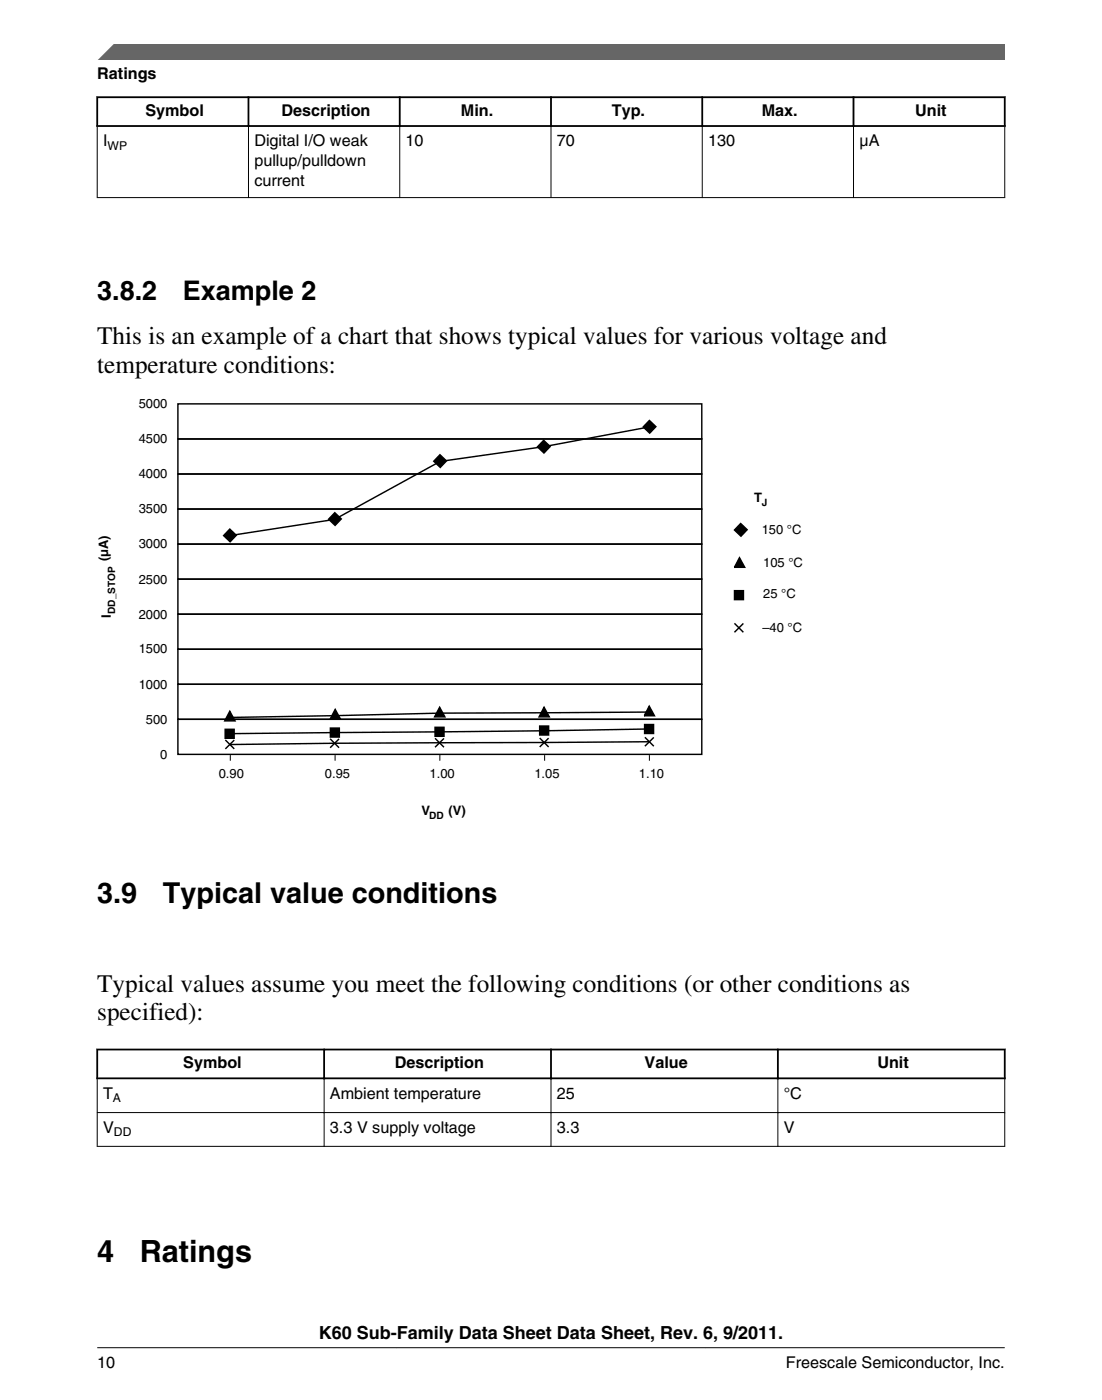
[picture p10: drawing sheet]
<svg xmlns="http://www.w3.org/2000/svg" width="216mm" height="274mm" viewBox="0 0 216 274" stroke-linecap="round" stroke-linejoin="round" font-family="sans-serif">
<path d="M18.9 19h178.1M19 18.9v6M48.7 18.9v6M78.3 18.9v6M107.9 18.9v6M137.6 18.9v6M167.2 18.9v6M196.8 18.9v6M18.9 24.7h178.1" fill="none" stroke="#000" stroke-width=".35"/>
<g fill="none" stroke="#000" stroke-width=".2">
<path d="M19 38.7h177.9M19 24.8v14M48.7 24.5v14.3M78.3 24.5v14.3M107.9 24.5v14.3M137.6 24.5v14.3M167.2 24.5v14.3M196.8 24.8v14M45.1 148v1.1M65.6 148v1.1M86.2 148v1.1M106.7 148v1.1"/>
<path d="M127.2 148v1.1"/>
</g>
<g fill="none" stroke="#000" stroke-width=".28">
<path d="M34.9 79.1h102.6v6.9h-102.6zM34.9 86h102.6v6.9h-102.6zM34.9 92.9h102.6v6.8h-102.6zM34.9 99.7h102.6v6.9h-102.6zM86.2 89.1l1.3 1.2-1.2 1.3-1.3-1.2zM106.5 86.3l1.3 1.2-1.2 1.3-1.3-1.2zM127.2 82.4l1.3 1.2-1.2 1.3-1.3-1.2zM127.3 83.6l-20.8 3.9-20.3 2.9-20.6 11.4-20.6 3.2M34.9 106.6h102.6v6.9h-102.6zM34.9 113.5h102.6v6.8h-102.6zM45 103.7l1.3 1.2-1.2 1.3-1.3-1.3zM65.6 100.5l1.3 1.2-1.2 1.3-1.3-1.3z"/>
<path d="M143.9 115.7h1.8v1.8h-1.8zM145.1 102.6l1.3 1.2-1.2 1.3-1.3-1.2zM34.9 120.3h102.6v6.9h-102.6zM34.9 127.2h102.6v6.9h-102.6zM34.9 134.1h102.6v6.8h-102.6zM127.2 139.5l-41 .2-41.3 .9M143.9 122.1l1.7 1.8M145.6 122.2l-1.7 1.7M34.9 140.9h102.6v6.9h-102.6zM44.1 142.9h1.8v1.8h-1.8zM44.1 145l1.8 1.7M45.9 145l-1.8 1.7"/>
<path d="M64.7 144.8l1.7 1.7M64.7 142.7h1.8v1.7h-1.8zM66.4 144.8l-1.7 1.7M85.2 142.5h1.8v1.8h-1.8zM85.2 144.7l1.8 1.7M87 144.7l-1.8 1.7M105.7 142.3h1.8v1.7h-1.8zM105.7 144.6l1.8 1.8M107.5 144.6l-1.8 1.8M126.3 142h1.7v1.7h-1.7zM126.3 144.5l1.8 1.7M127.2 142.8l-20.6 .4-61.6 .6"/>
<path d="M127.2 145.3l-61.6 .3-20.6 .3M128.1 144.5l-1.8 1.7"/>
</g>
<path d="M86.2 89.1l1.3 1.2-1.2 1.3-1.3-1.2zM106.5 86.3l1.3 1.2-1.2 1.3-1.3-1.2zM127.2 82.4l1.3 1.2-1.2 1.3-1.3-1.2zM45 103.7l1.3 1.2-1.2 1.3-1.3-1.3zM65.6 100.5l1.3 1.2-1.2 1.3-1.3-1.3zM145.1 102.6l1.3 1.2-1.2 1.3-1.3-1.2zM143.9 115.7h1.8v1.8h-1.8zM44.1 142.9h1.8v1.8h-1.8zM64.7 142.7h1.8v1.7h-1.8zM85.2 142.5h1.8v1.8h-1.8zM105.7 142.3h1.8v1.7h-1.8zM126.3 142h1.7v1.7h-1.7z" fill="#000"/>
<g fill="#000" stroke="#000" stroke-width=".28">
<path d="M144.9 109.3l1 1.9h-2z" fill-rule="evenodd"/>
<path d="M45 139.4l1 1.9h-2z" fill-rule="evenodd"/>
<path d="M65.7 139l1 1.9h-2z" fill-rule="evenodd"/>
<path d="M86.1 138.6l1.1 1.9h-2.1z" fill-rule="evenodd"/>
<path d="M106.6 138.6l1 1.9h-2z" fill-rule="evenodd"/>
<path d="M127.2 138.4l1 1.9h-2z" fill-rule="evenodd"/>
</g>
<g fill="#fff">
<path d="M19 205.7h177.8v20.8h-177.8z" fill-rule="evenodd"/>
<path d="M19.2 205.8h44.1v5.3h-44.1z" fill-rule="evenodd"/>
<path d="M63.7 205.8h44.1v5.3h-44.1z" fill-rule="evenodd"/>
<path d="M108.1 205.8h44.1v5.3h-44.1z" fill-rule="evenodd"/>
<path d="M152.6 205.8h44.1v5.3h-44.1z" fill-rule="evenodd"/>
<path d="M19.1 211.5h44.3v6.4h-44.3z" fill-rule="evenodd"/>
<path d="M63.6 211.5h44.3v6.4h-44.3z" fill-rule="evenodd"/>
<path d="M108 211.5h44.3v6.4h-44.3z" fill-rule="evenodd"/>
<path d="M152.5 211.5h44.3v6.4h-44.3z" fill-rule="evenodd"/>
<path d="M19.1 218.1h44.3v6.4h-44.3z" fill-rule="evenodd"/>
<path d="M63.6 218.1h44.3v6.4h-44.3z" fill-rule="evenodd"/>
<path d="M108 218.1h44.3v6.4h-44.3z" fill-rule="evenodd"/>
<path d="M152.5 218.1h44.3v6.4h-44.3z" fill-rule="evenodd"/>
</g>
<path d="M18.9 205.7h178.1M18.9 211.3h178.1M19 205.5v6M63.5 205.5v6M107.9 205.5v6M152.4 205.5v6M196.8 205.5v6" fill="none" stroke="#000" stroke-width=".35"/>
<path d="M19 218h177.9M19 211.4v13.3M63.5 211.1v13.6M107.9 211.1v13.6M152.4 211.1v13.6M196.8 211.4v13.3M19 224.6h177.9" fill="none" stroke="#000" stroke-width=".2"/>
<path d="M19 11.7l5.7-3.1 172.2 .1v3z" fill="#666"/>
<path d="M22.5 8.6l-3.1 3.1" fill="none" stroke="#666" stroke-width=".28"/>
<path d="M19 264.1h177.8" fill="none" stroke="#000" stroke-width=".2"/>
<g font-size="6">
<text x="19" y="247.2">4</text>
<text x="27.4" y="247.2">Ratings</text>
</g>
<g font-size="5.6">
<text x="19" y="177">3.9</text>
<text x="31.9" y="177">Typical value conditions</text>
</g>
<g font-size="5.3">
<text x="19" y="58.9">3.8.2</text>
<text x="35.8" y="58.9">Example 2</text>
</g>
<g font-size="4.9">
<text x="19.1" y="67.5">This is an example of a chart that shows typical values for various voltage and</text>
<text x="19.1" y="73.1">temperature conditions:</text>
<text x="19.1" y="194.3">Typical values assume you meet the following conditions (or other conditions as</text>
<text x="19.1" y="200">specified):</text>
</g>
<text font-size="3.5" x="62.5" y="262.3">K60 Sub-Family Data Sheet Data Sheet, Rev. 6, 9/2011.</text>
<g font-size="3.2">
<text x="19.1" y="15.5">Ratings</text>
<text x="28.5" y="22.7">Symbol</text>
<text x="55.1" y="22.7">Description</text>
<text x="90.3" y="22.7">Min.</text>
<text x="119.9" y="22.7">Typ.</text>
<text x="149.2" y="22.7">Max.</text>
<text x="179.3" y="22.7">Unit</text>
<text x="20.2" y="28.7">I</text>
<text x="49.8" y="28.7">Digital I/O weak</text>
<text x="79.5" y="28.7">10</text>
<text x="109.1" y="28.7">70</text>
<text x="138.7" y="28.7">130</text>
<text x="168.4" y="28.7">µA</text>
<text x="49.8" y="32.6">pullup/pulldown</text>
<text x="49.8" y="36.5">current</text>
<text x="35.9" y="209.3">Symbol</text>
<text x="77.3" y="209.3">Description</text>
<text x="126.3" y="209.3">Value</text>
<text x="171.9" y="209.3">Unit</text>
<text x="20.2" y="215.3">T</text>
<text x="64.6" y="215.3">Ambient temperature</text>
<text x="109.1" y="215.3">25</text>
<text x="153.5" y="215.3">°C</text>
<text x="20.2" y="221.9">V</text>
<text x="64.6" y="221.9">3.3 V supply voltage</text>
<text x="109.1" y="221.9">3.3</text>
<text x="153.5" y="221.9">V</text>
<text x="19.1" y="268">10</text>
<text x="154" y="268">Freescale Semiconductor, Inc.</text>
</g>
<g font-size="2.5">
<text x="27.2" y="80">5000</text>
<text x="27.2" y="86.9">4500</text>
<text x="27.2" y="93.8">4000</text>
<text x="27.2" y="100.6">3500</text>
<text x="147.7" y="98.4">T</text>
<text x="27.2" y="107.4">3000</text>
<text x="149.2" y="104.7">150 °C</text>
<text x="21.2" y="110" transform="rotate(-90 21.2 110)">(μA)</text>
<text x="149.5" y="111">105 °C</text>
<text x="27.2" y="114.4">2500</text>
<text x="149.5" y="117.2">25 °C</text>
<text x="21.7" y="121" transform="rotate(-90 21.7 121)">I</text>
<text x="27.2" y="121.3">2000</text>
<text x="149.4" y="123.9">–40 °C</text>
<text x="27.2" y="128">1500</text>
<text x="27.2" y="135">1000</text>
<text x="28.6" y="141.9">500</text>
<text x="31.4" y="148.7">0</text>
<text x="42.9" y="152.5">0.90</text>
<text x="63.7" y="152.5">0.95</text>
<text x="84.2" y="152.5">1.00</text>
<text x="104.7" y="152.5">1.05</text>
<text x="125.2" y="152.5">1.10</text>
<text x="82.6" y="159.6">V</text>
<text x="87.9" y="159.6">(V)</text>
</g>
<g font-size="2.4">
<text x="21.1" y="29.3">WP</text>
<text x="22.1" y="215.9">A</text>
<text x="22.3" y="222.5">DD</text>
</g>
<g font-size="2">
<text x="149.3" y="99.2">J</text>
<text x="22.6" y="120.3" transform="rotate(-90 22.6 120.3)">DD_STOP</text>
<text x="84.1" y="160.4">DD</text>
</g>
</svg>
